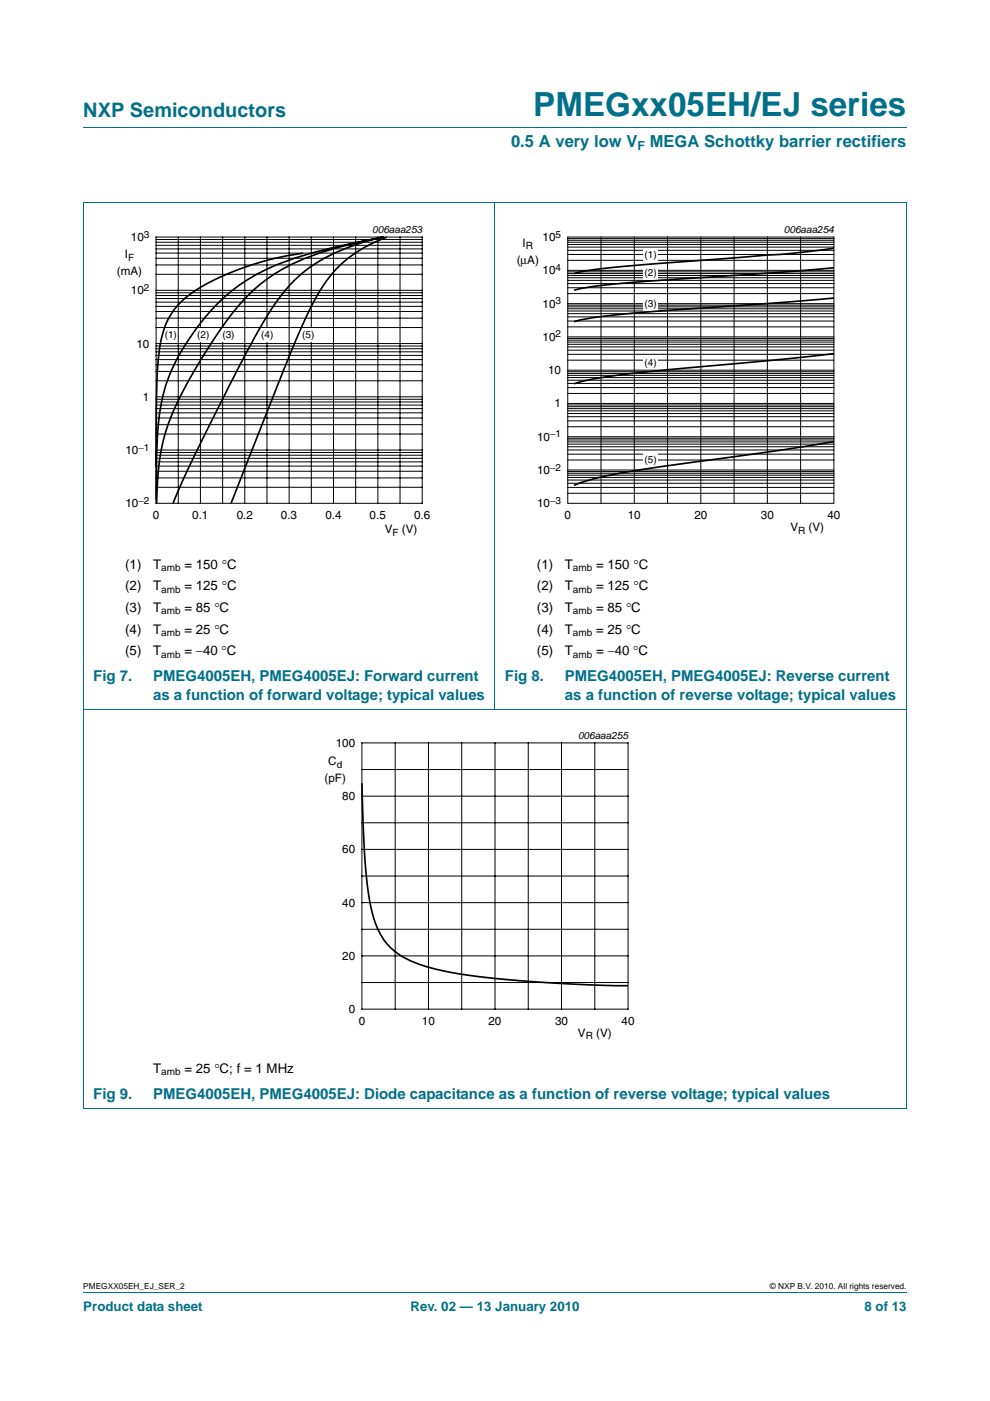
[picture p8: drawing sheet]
<svg xmlns="http://www.w3.org/2000/svg" width="210mm" height="297mm" viewBox="0 0 210 297" stroke-linecap="round" stroke-linejoin="round" font-family="sans-serif">
<path d="M17.7 27h174.6M17.6 42.9h174.7M17.7 42.9v192.2M105 42.8v107.7M192.3 42.9v192.2M17.6 150.5h174.7M17.6 235.1h174.7M17.7 273.9h174.6" fill="none" stroke="#00708a" stroke-width=".21"/>
<path d="M20.4 47.4h81.9v66.4h-81.9z" fill="none" stroke="#fff" stroke-width=".21"/>
<g fill="none" stroke="#000" stroke-width=".21">
<path d="M33.1 50.3h56.5v56.4h-56.5zM33.1 58.2h56.5M33.1 56.2h56.5M33.1 54.8h56.5M33.1 53.7h56.5M33.1 52.8h56.5M33.1 52h56.5M33.1 51.4h56.5M33.1 50.8h56.5M37.8 50.3v56.4M42.5 50.3v56.4M47.2 50.3v56.4"/>
<path d="M51.9 50.3v56.4M56.6 50.3v56.4M61.3 50.3v56.4M66 50.3v56.4M70.7 50.3v56.4M75.4 50.3v56.4M80.1 50.3v56.4M84.8 50.3v56.4M33.1 78.7h56.5M33.1 77.3h56.5M33.1 76.2h56.5M33.1 75.4h56.5"/>
<path d="M33.1 74.6h56.5M33.1 73.9h56.5M33.1 73.4h56.5M33.1 72.8h56.5M33.1 69.4h56.5M33.1 67.5h56.5M33.1 66h56.5M33.1 65h56.5M33.1 64.1h56.5M33.1 63.3h56.5M33.1 62.6h56.5M33.1 62.1h56.5"/>
<path d="M33.1 61.6h56.5M33.1 99.9h56.5M33.1 98.8h56.5M33.1 97.9h56.5M33.1 97.2h56.5M33.1 96.5h56.5M33.1 95.9h56.5M33.1 95.4h56.5M33.1 92h56.5M33.1 90h56.5M33.1 88.6h56.5M33.1 87.5h56.5"/>
<path d="M33.1 86.6h56.5M33.1 85.9h56.5M33.1 85.2h56.5M33.1 84.7h56.5M33.1 84.1h56.5M33.1 80.7h56.5M33.1 103.3h56.5M33.1 101.3h56.5"/>
</g>
<g fill="#fff">
<path d="M34.7 69.6h2.9v3h-2.9z"/>
<path d="M41.6 69.6h3v3h-3z"/>
<path d="M46.9 69.6h3.1v3h-3.1z"/>
<path d="M55.1 69.6h3.1v3h-3.1z"/>
<path d="M63.8 69.6h3.1v3h-3.1z"/>
</g>
<path d="M64.3 53.7a55.2 55.2 0 0 0-24.3 8.9 15.5 15.5 0 0 0-6.1 10.8l-.4 3.1-.2 4.8-.2 17.7M80.9 50.3a42.8 42.8 0 0 0-15.7 6.7 39.2 39.2 0 0 0-10 12.5l-3.1 5.6-6.4 12.4a287.9 287.9 0 0 0-9 19.2M81.3 50.3a131.9 131.9 0 0 0-22 5.6 39.4 39.4 0 0 0-19.8 16.9 37.1 37.1 0 0 0-6.1 20.4l-.3 12.8M81.4 50.3a81.5 81.5 0 0 0-19.3 5.6 36.9 36.9 0 0 0-15.1 13.6 103.5 103.5 0 0 0-11.3 20.3 52 52 0 0 0-2.5 16.9M82 50.3a26.7 26.7 0 0 0-16 14.6 453.5 453.5 0 0 0-11.7 28.3l-5.3 13.5" fill="none" stroke="#000" stroke-width=".35"/>
<g fill="none" stroke="#000" stroke-width=".21">
<path d="M120.4 50.3h56.5v56.4h-56.5zM120.4 59.4h56.5M120.4 58.9h56.5M120.4 58.4h56.5M120.4 58h56.5M120.4 57.6h56.5M120.4 57.3h56.5M120.4 55.2h56.5M120.4 54h56.5M120.4 53.1h56.5M120.4 52.4h56.5M120.4 51.8h56.5"/>
<path d="M120.4 51.4h56.5M120.4 50.9h56.5M120.4 50.6h56.5M127.5 50.3v56.4M134.5 50.3v56.4M141.6 50.3v56.4M148.6 50.3v56.4M155.7 50.3v56.4M162.8 50.3v56.4M169.8 50.3v56.4M120.4 79.6h56.5M120.4 79.2h56.5"/>
<path d="M120.4 78.8h56.5M120.4 78.5h56.5M120.4 76.4h56.5M120.4 75.1h56.5M120.4 74.2h56.5M120.4 73.6h56.5M120.4 73h56.5M120.4 72.5h56.5M120.4 72.1h56.5M120.4 71.8h56.5M120.4 71.4h56.5M120.4 69.3h56.5"/>
<path d="M120.4 68.1h56.5M120.4 67.2h56.5M120.4 66.5h56.5M120.4 65.9h56.5M120.4 65.5h56.5M120.4 65.1h56.5M120.4 64.7h56.5M120.4 64.4h56.5M120.4 62.3h56.5M120.4 61h56.5M120.4 60.1h56.5M120.4 100h56.5"/>
<path d="M120.4 99.7h56.5M120.4 97.5h56.5M120.4 96.3h56.5M120.4 95.4h56.5M120.4 94.7h56.5M120.4 94.2h56.5M120.4 93.7h56.5M120.4 93.3h56.5M120.4 92.9h56.5M120.4 92.6h56.5M120.4 90.5h56.5M120.4 89.2h56.5"/>
<path d="M120.4 88.4h56.5M120.4 87.7h56.5M120.4 87.1h56.5M120.4 86.6h56.5M120.4 86.2h56.5M120.4 85.9h56.5M120.4 85.5h56.5M120.4 83.4h56.5M120.4 82.2h56.5M120.4 81.3h56.5M120.4 80.6h56.5M120.4 80.1h56.5"/>
<path d="M120.4 104.6h56.5M120.4 103.3h56.5M120.4 102.5h56.5M120.4 101.8h56.5M120.4 101.2h56.5M120.4 100.7h56.5M120.4 100.3h56.5"/>
</g>
<path d="M107.7 47.4h81.9v66.4h-81.9z" fill="none" stroke="#fff" stroke-width=".21"/>
<g fill="#fff">
<path d="M136.4 52.7h3.1v2.9h-3.1z"/>
<path d="M136.5 56.4h3v3h-3z"/>
<path d="M136.4 63h3.1v2.9h-3.1z"/>
<path d="M136.4 75.6h3.1v2.6h-3.1z"/>
<path d="M136.4 96.1h3.1v2.9h-3.1z"/>
</g>
<path d="M176.9 56.8l-11.3 .9-14.2 1a447.1 447.1 0 0 0-25.4 2l-4.2 .8M176.9 52.6l-11.3 1.3-11.3 .9a598.1 598.1 0 0 0-28.3 2.4l-4.2 .8M176.9 75l-21.2 2.1a450.7 450.7 0 0 0-29.7 3.2l-4.2 1.1M176.9 63.2l-22.6 1.7a441.9 441.9 0 0 0-28.3 2.4l-4.2 .9M176.9 93.6l-11.3 1.8-11.3 1.6a333.9 333.9 0 0 0-28.3 4.5l-4.2 1.4M76.8 166.1a174.9 174.9 0 0 0 1.4 23.5 20.9 20.9 0 0 0 3.5 10.1l2.1 2.1 3.1 1.9 3.7 1.3 5.4 1.2 7 1.1 9.3 .8 12 .7 8.9 .2" fill="none" stroke="#000" stroke-width=".35"/>
<path d="M64.1 154.7h81.8v66.3h-81.8z" fill="none" stroke="#fff" stroke-width=".21"/>
<g fill="none" stroke="#000" stroke-width=".21">
<path d="M76.8 157.5h56.4v56.5h-56.4zM83.8 157.5v56.5M90.9 157.5v56.5M97.9 157.5v56.5M105 157.5v56.5M112 157.5v56.5M119.1 157.5v56.5M126.2 157.5v56.5M76.8 163.2h56.4M76.8 174.4h56.4M76.8 168.8h56.4M76.8 185.7h56.4"/>
<path d="M76.8 197h56.4M76.8 180.1h56.4M76.8 191.4h56.4M76.8 208.3h56.4M76.8 202.7h56.4"/>
</g>
<text font-size="7" fill="#00708a" x="113.1" y="24.6">PMEGxx05EH/EJ series</text>
<text font-size="4.2" fill="#00708a" x="17.7" y="24.9">NXP Semiconductors</text>
<g font-size="3.5" fill="#00708a">
<text x="108.4" y="31.1">0.5 A very low V</text>
<text x="137.8" y="31.1">MEGA Schottky barrier rectifiers</text>
</g>
<g font-size="3.2" fill="#00708a">
<text x="19.8" y="144.5">Fig 7.</text>
<text x="32.5" y="148.3">as a function of forward voltage; typical values</text>
<text x="32.5" y="144.5">PMEG4005EH, PMEG4005EJ: Forward current</text>
<text x="107.1" y="144.5">Fig 8.</text>
<text x="119.8" y="148.3">as a function of reverse voltage; typical values</text>
<text x="119.8" y="144.5">PMEG4005EH, PMEG4005EJ: Reverse current</text>
<text x="19.8" y="233">Fig 9.</text>
<text x="32.5" y="233">PMEG4005EH, PMEG4005EJ: Diode capacitance as a function of reverse voltage; typical values</text>
</g>
<g font-size="2.8">
<text x="26.6" y="125.2">(2)</text>
<text x="26.6" y="120.6">(1)</text>
<text x="32.5" y="125.2">T</text>
<text x="32.5" y="120.6">T</text>
<text x="39.1" y="120.6">= 150 °C</text>
<text x="39.1" y="125.2">= 125 °C</text>
<text x="113.9" y="125.2">(2)</text>
<text x="113.9" y="120.6">(1)</text>
<text x="119.8" y="125.2">T</text>
<text x="119.8" y="120.6">T</text>
<text x="126.4" y="120.6">= 150 °C</text>
<text x="126.4" y="125.2">= 125 °C</text>
<text x="26.6" y="129.8">(3)</text>
<text x="32.5" y="129.8">T</text>
<text x="39.1" y="129.8">= 85 °C</text>
<text x="113.9" y="129.8">(3)</text>
<text x="119.8" y="129.8">T</text>
<text x="126.4" y="129.8">= 85 °C</text>
<text x="26.6" y="134.3">(4)</text>
<text x="32.5" y="134.3">T</text>
<text x="39.1" y="134.3">= 25 °C</text>
<text x="113.9" y="134.3">(4)</text>
<text x="119.8" y="134.3">T</text>
<text x="126.4" y="134.3">= 25 °C</text>
<text x="26.6" y="138.9">(5)</text>
<text x="32.5" y="138.9">T</text>
<text x="39.1" y="138.9">= −40 °C</text>
<text x="113.9" y="138.9">(5)</text>
<text x="119.8" y="138.9">T</text>
<text x="126.4" y="138.9">= −40 °C</text>
<text x="32.5" y="227.5">T</text>
<text x="39.1" y="227.5">= 25 °C; f = 1 MHz</text>
</g>
<g font-size="2.8" fill="#00708a">
<text x="17.7" y="277.9">Product data sheet</text>
<text x="87.1" y="277.9">Rev. 02 — 13 January 2010</text>
<text x="183.4" y="277.9">8 of 13</text>
</g>
<text font-size="2.6" fill="#00708a" x="135.2" y="31.7">F</text>
<g font-size="2.5">
<text x="27.8" y="51.1">10</text>
<text x="110.8" y="52.4">I</text>
<text x="115.1" y="51.1">10</text>
<text x="24.8" y="58.2">(mA)</text>
<text x="26.5" y="54.7">I</text>
<text x="109.6" y="55.9">(μA)</text>
<text x="115.1" y="58.2">10</text>
<text x="27.8" y="62.4">10</text>
<text x="115.1" y="65.2">10</text>
<text x="28.9" y="73.7">10</text>
<text x="115.1" y="72.3">10</text>
<text x="116.3" y="79.3">10</text>
<text x="30.3" y="85">1</text>
<text x="117.6" y="86.4">1</text>
<text x="113.9" y="93.4">10</text>
<text x="26.6" y="96.3">10</text>
<text x="113.9" y="100.5">10</text>
<text x="26.6" y="107.6">10</text>
<text x="113.9" y="107.6">10</text>
<text x="32.4" y="110.1">0</text>
<text x="40.8" y="110.1">0.1</text>
<text x="50.2" y="110.1">0.2</text>
<text x="59.6" y="110.1">0.3</text>
<text x="69" y="110.1">0.4</text>
<text x="78.4" y="110.1">0.5</text>
<text x="81.6" y="113.1">V</text>
<text x="85.3" y="113.1">(V)</text>
<text x="87.8" y="110.1">0.6</text>
<text x="119.7" y="110.1">0</text>
<text x="133.2" y="110.1">10</text>
<text x="147.3" y="110.1">20</text>
<text x="161.4" y="110.1">30</text>
<text x="167.6" y="112.6">V</text>
<text x="171.5" y="112.6">(V)</text>
<text x="175.5" y="110.1">40</text>
<text x="71.2" y="158.4">100</text>
<text x="68.9" y="165.8">(pF)</text>
<text x="69.6" y="162.3">C</text>
<text x="72.6" y="169.6">80</text>
<text x="72.6" y="180.9">60</text>
<text x="72.6" y="192.2">40</text>
<text x="72.6" y="203.5">20</text>
<text x="74" y="214.8">0</text>
<text x="76.1" y="217.3">0</text>
<text x="89.5" y="217.3">10</text>
<text x="103.6" y="217.3">20</text>
<text x="117.7" y="217.3">30</text>
<text x="122.6" y="219.9">V</text>
<text x="126.4" y="219.9">(V)</text>
<text x="131.8" y="217.3">40</text>
</g>
<g font-size="2.1">
<text x="30.5" y="50.4">3</text>
<text x="79" y="49.4">006aaa253</text>
<text x="111.5" y="52.9">R</text>
<text x="117.8" y="50.4">5</text>
<text x="166.3" y="49.4">006aaa254</text>
<text x="27.2" y="55.2">F</text>
<text x="117.8" y="57.4">4</text>
<text x="136.7" y="54.8">(1)</text>
<text x="136.7" y="58.5">(2)</text>
<text x="30.5" y="61.7">2</text>
<text x="117.8" y="64.5">3</text>
<text x="136.7" y="65">(3)</text>
<text x="35" y="71.7">(1)</text>
<text x="41.9" y="71.7">(2)</text>
<text x="47.2" y="71.7">(3)</text>
<text x="55.4" y="71.7">(4)</text>
<text x="64.1" y="71.7">(5)</text>
<text x="117.8" y="71.5">2</text>
<text x="136.7" y="77.7">(4)</text>
<text x="29.4" y="95.5">−1</text>
<text x="116.7" y="92.7">−1</text>
<text x="116.7" y="99.8">−2</text>
<text x="136.7" y="98.2">(5)</text>
<text x="29.4" y="106.8">−2</text>
<text x="116.7" y="106.8">−3</text>
<text x="83.3" y="113.6">F</text>
<text x="169.3" y="113.1">R</text>
<text x="34.2" y="121.1">amb</text>
<text x="34.2" y="125.7">amb</text>
<text x="121.5" y="121.1">amb</text>
<text x="121.5" y="125.7">amb</text>
<text x="34.2" y="130.3">amb</text>
<text x="121.5" y="130.3">amb</text>
<text x="34.2" y="134.9">amb</text>
<text x="121.5" y="134.9">amb</text>
<text x="34.2" y="139.4">amb</text>
<text x="121.5" y="139.4">amb</text>
<text x="122.6" y="156.7">006aaa255</text>
<text x="71.4" y="162.8">d</text>
<text x="124.2" y="220.4">R</text>
<text x="34.2" y="228">amb</text>
</g>
<g font-size="1.8">
<text x="17.7" y="273.3">PMEGXX05EH_EJ_SER_2</text>
<text x="163.3" y="273.3">© NXP B.V. 2010. All rights reserved.</text>
</g>
</svg>
